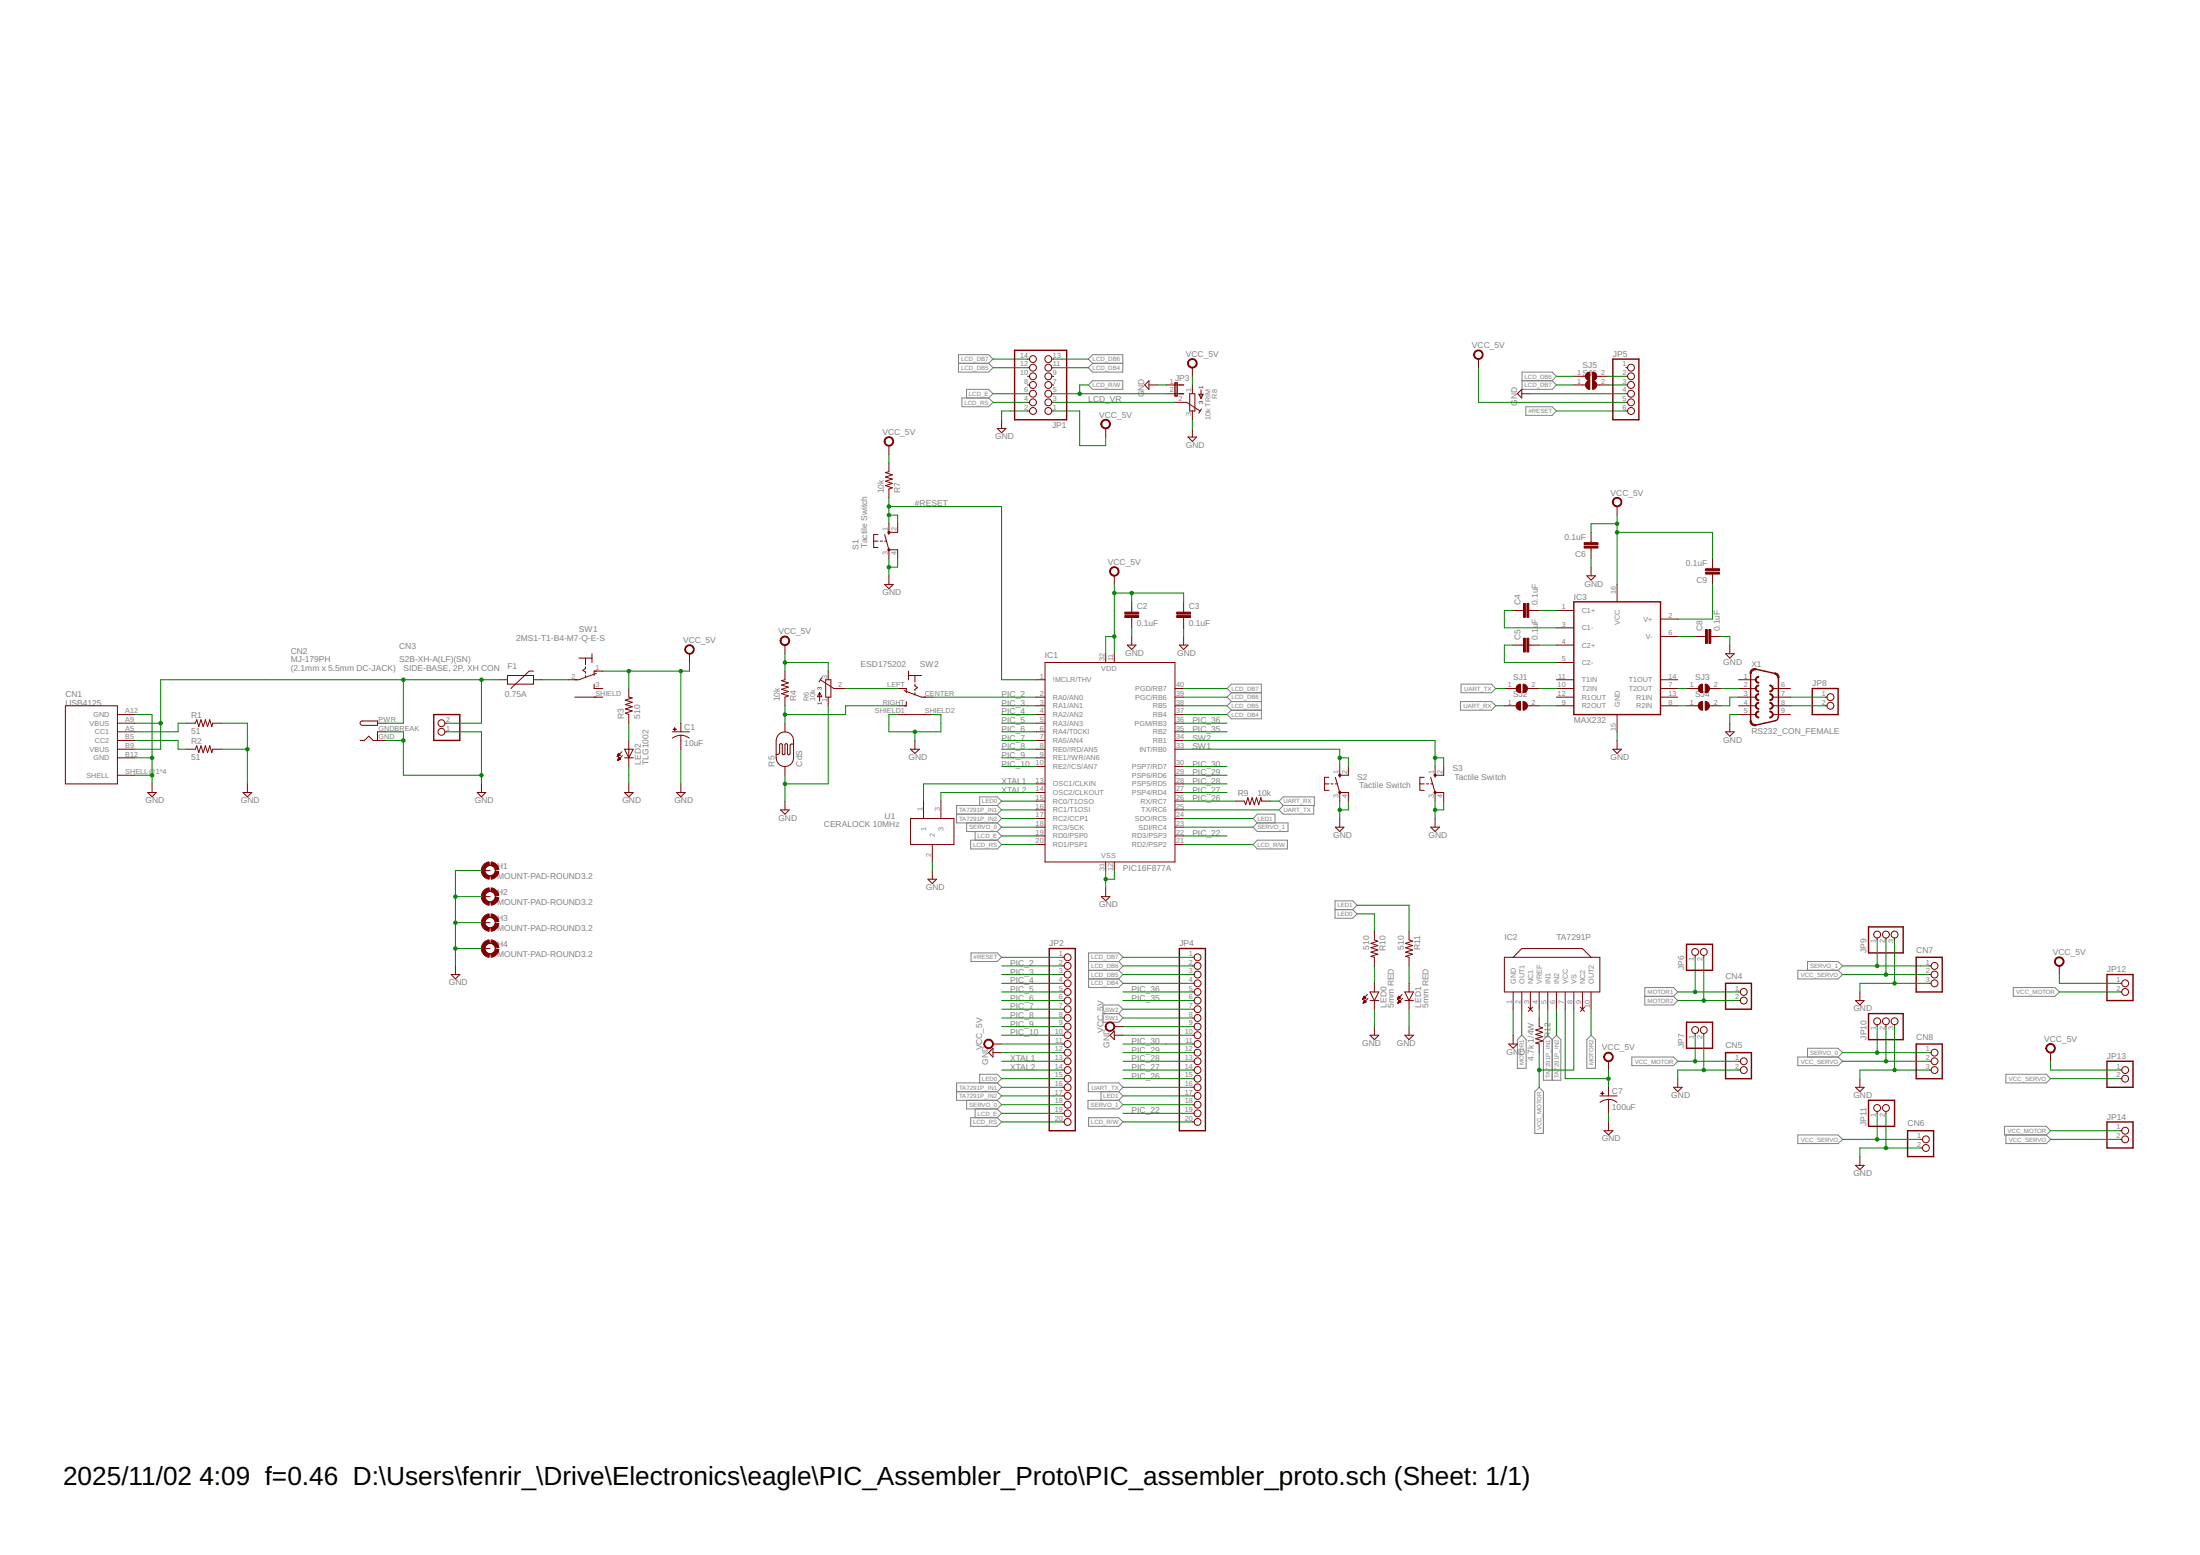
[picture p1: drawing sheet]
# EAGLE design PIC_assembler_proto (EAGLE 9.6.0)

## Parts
C1  10uF  CPOL-USE2.5-7  [E2,5-7]
C2  0.1uF  C-EU050-025X075  [C050-025X075]
C3  0.1uF  C-EU050-025X075  [C050-025X075]
C4  0.1uF  C-EU050-025X075  [C050-025X075]
C5  0.1uF  C-EU050-025X075  [C050-025X075]
C6  0.1uF  C-EU050-025X075  [C050-025X075]
C7  100uF  CPOL-USE2.5-7  [E2,5-7]
C8  0.1uF  C-EU050-025X075  [C050-025X075]
C9  0.1uF  C-EU050-025X075  [C050-025X075]
CN1  USB4125  [USB4215]
CN2  MJ-179PH  DCBARREL  [DCJACK_2MM_THIN_18742]
CN3  S2B-XH-A(LF)(SN)  B2B-XH-A  [B2B-XH-A]
CN4  S2B-XH-A  [S2B-XH-A]
CN5  S2B-XH-A  [S2B-XH-A]
CN6  S2B-XH-A  [S2B-XH-A]
CN7  S3B-XH-A  [S3B-XH-A]
CN8  S3B-XH-A  [S3B-XH-A]
F1  0.75A  PTCPTH  [PTC]
H1  MOUNT-PAD-ROUND3.2  [3,2-PAD]
H2  MOUNT-PAD-ROUND3.2  [3,2-PAD]
H3  MOUNT-PAD-ROUND3.2  [3,2-PAD]
H4  MOUNT-PAD-ROUND3.2  [3,2-PAD]
IC1  PIC16F877A  PIC16F877P  [DIL40]
IC2  TA7291P  [SIL10]
IC3  MAX232  MAX232PTH  [DIL16]
JP1  PINHD-2X7  [2X07]
JP2  PINHD-1X20  [1X20]
JP3  JUMPER-2PTH  [1X02]
JP4  PINHD-1X20  [1X20]
JP5  PINHD-1X6/90  [1X06/90]
JP6  PINHD-1X2  [1X02]
JP7  PINHD-1X2  [1X02]
JP8  PINHD-1X2  [1X02]
JP9  PINHD-1X3  [1X03]
JP10  PINHD-1X3  [1X03]
JP11  PINHD-1X2  [1X02]
JP12  PINHD-1X2  [1X02]
JP13  PINHD-1X2  [1X02]
JP14  PINHD-1X2  [1X02]
LED0  5mm RED  LED5MM  [LED5MM]
LED1  5mm RED  LED5MM  [LED5MM]
LED2  TLG1002  LEDCHIPLED_0805  [CHIPLED_0805]
R1  51  R-US_R0603  [R0603]
R2  51  R-US_R0603  [R0603]
R3  510  R-US_0207/10  [0207/10]
R4  10k  R-US_0207/10  [0207/10]
R5  CdS  PHOTOCELLPTH  [PHOTOCELL]
R6  10k  3362P  [3362P]
R7  10k  R-US_0207/10  [0207/10]
R8  10k TRIM  3362P  [3362P]
R9  10k  R-US_0207/10  [0207/10]
R10  510  R-US_0207/10  [0207/10]
R11  510  R-US_0207/10  [0207/10]
R12  4.7k 1/4W  R-US_0207/10  [0207/10]
S1  Tactile Switch  10-XX  [B3F-10XX]
S2  Tactile Switch  10-XX  [B3F-10XX]
S3  Tactile Switch  10-XX  [B3F-10XX]
SJ1  SJ  [SJ]
SJ2  SJ  [SJ]
SJ3  SJ  [SJ]
SJ4  SJ  [SJ]
SJ5  SJ  [SJ]
SJ6  SJ  [SJ]
SW1  2MS1-T1-B4-M7-Q-E-S  [2MS1-T1-B4-M7-Q-E-S]
SW2  ESD175202  [ESD175202]
U1  CERALOCK 10MHz  CERALOCK  [CERALOCK]
X1  RS232_CON_FEMALE  DB9FEMALE  [DB9]

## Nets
#RESET: IC1.1(\!MCLR/THV) JP2.1 JP5.6 R7.1 S1.1(S) S1.2(S1)
GND: C1.- C2.2 C3.2 C6.1 C7.- C8.2 CN1.A12(GND) CN1.B12(GND) CN1.SHELL@1(SHELL) CN1.SHELL@2(SHELL) CN1.SHELL@3(SHELL) CN1.SHELL@4(SHELL) CN2.GND CN2.GNDBREAK CN3.1 CN5.2 CN6.2 CN7.3 CN8.3 H1.B3,2(MOUNT) H2.B3,2(MOUNT) H3.B3,2(MOUNT) H4.B3,2(MOUNT) IC1.12(VSS) IC1.31(VSS) IC2.1(GND) IC3.15(GND) JP1.2 JP2.12 JP3.1 JP4.10 JP5.4 JP7.2 JP9.3 JP10.3 JP11.2 LED0.K(C) LED1.K(C) LED2.C R1.2 R2.2 R5.1 R6.1 R8.3 S1.3(P) S1.4(P1) S2.3(P) S2.4(P1) S3.3(P) S3.4(P1) SW2.SHIELD1 SW2.SHIELD2 U1.2 X1.5
LCD_DB4: IC1.37(RB4) JP1.11 JP4.4
LCD_DB5: IC1.38(RB5) JP1.12 JP4.3
LCD_DB6: IC1.39(PGC/RB6) JP1.13 JP4.2 SJ5.1
LCD_DB7: IC1.40(PGD/RB7) JP1.14 JP4.1 SJ6.1
LCD_E: IC1.19(RD0/PSP0) JP1.6 JP2.19
LCD_R/W: IC1.21(RD2/PSP2) JP1.5 JP3.2 JP4.20
LCD_RS: IC1.20(RD1/PSP1) JP1.4 JP2.20
LCD_VR: JP1.3 R8.2
LED0: IC1.15(RC0/T1OSO) JP2.15 R10.1
LED1: IC1.24(SDO/RC5) JP4.17 R11.1
MOTOR1: CN4.1 IC2.2(OUT1) JP6.1
MOTOR2: CN4.2 IC2.10(OUT2) JP6.2
N$1: JP8.1 X1.7
N$2: SJ3.2 X1.2
N$3: IC3.9(R2OUT) SJ2.2
N$4: R4.1 R5.2 SW2.RIGHT(O2)
N$5: R6.2 SW2.LEFT(O1)
N$6: IC3.8(R2IN) SJ4.1
N$7: F1.P$2 SW1.2(2COMM)
N$8: IC3.10(T2IN) SJ1.2
N$9: JP8.2 X1.8
N$10: IC2.4(VREF) R12.1
N$11: JP5.2 SJ5.2
N$12: IC3.7(T2OUT) SJ3.1
N$13: JP5.3 SJ6.2
N$14: SJ4.2 X1.3
N$15: LED0.A R10.2
N$16: LED1.A R11.2
N$17: C9.1 IC3.2(V+)
N$18: C8.1 IC3.6(V-)
N$20: C5.2 IC3.4(C2+)
N$21: C5.1 IC3.5(C2-)
N$22: C4.1 IC3.3(C1-)
N$23: C4.2 IC3.1(C1+)
N$24: CN1.A9(VBUS) CN1.B9(VBUS) CN2.PWR CN3.2 F1.P$1
N$27: LED2.A R3.1
N$66: CN1.B5(CC2) R2.1
N$67: CN1.A5(CC1) R1.1
PIC_2: IC1.2(RA0/AN0) JP2.2 SW2.CENTER(COMMON)
PIC_3: IC1.3(RA1/AN1) JP2.3
PIC_4: IC1.4(RA2/AN2) JP2.4
PIC_5: IC1.5(RA3/AN3) JP2.5
PIC_6: IC1.6(RA4/T0CKI) JP2.6
PIC_7: IC1.7(RA5/AN4) JP2.7
PIC_8: IC1.8(RE0/\!RD/AN5) JP2.8
PIC_9: IC1.9(RE1/\!WR/AN6) JP2.9
PIC_10: IC1.10(RE2/\!CS/AN7) JP2.10
PIC_22: IC1.22(RD3/PSP3) JP4.19
PIC_26: IC1.26(RX/RC7) JP4.15 R9.1
PIC_27: IC1.27(PSP4/RD4) JP4.14
PIC_28: IC1.28(PSP5/RD5) JP4.13
PIC_29: IC1.29(PSP6/RD6) JP4.12
PIC_30: IC1.30(PSP7/RD7) JP4.11
PIC_35: IC1.35(RB2) JP4.6
PIC_36: IC1.36(PGM/RB3) JP4.5
SERVO_0: CN8.1 IC1.18(RC3/SCK) JP2.18 JP10.1
SERVO_1: CN7.1 IC1.23(SDI/RC4) JP4.18 JP9.1
SW1: IC1.33(INT/RB0) JP4.8 S2.1(S) S2.2(S1)
SW2: IC1.34(RB1) JP4.7 S3.1(S) S3.2(S1)
TA7291P_IN1: IC1.16(RC1/T1OSI) IC2.5(IN1) JP2.16
TA7291P_IN2: IC1.17(RC2/CCP1) IC2.6(IN2) JP2.17
UART_RX: R9.2 SJ2.1
UART_TX: IC1.25(TX/RC6) JP4.16 SJ1.1
VCC_5V: C1.+ C2.1 C3.1 C6.2 C7.+ C9.2 IC1.11(VDD) IC1.32(VDD) IC2.7(VCC) IC3.16(VCC) JP1.1 JP2.11 JP4.9 JP5.5 JP12.1 JP13.1 R3.2 R4.2 R6.3 R7.2 R8.1 SW1.1
VCC_MOTOR: CN5.1 IC2.8(VS) JP7.1 JP12.2 JP14.1 R12.2
VCC_SERVO: CN6.1 CN7.2 CN8.2 JP9.2 JP10.2 JP11.1 JP13.2 JP14.2
XTAL1: IC1.13(OSC1/CLKIN) JP2.13 U1.1
XTAL2: IC1.14(OSC2/CLKOUT) JP2.14 U1.3
Unconnected: IC2.3(NC1) IC2.9(NC2) IC3.11(T1IN) IC3.12(R1OUT) IC3.13(R1IN) IC3.14(T1OUT) JP1.7 JP1.8 JP1.9 JP1.10 JP5.1 SW1.3 SW1.SHIELD X1.1 X1.4 X1.6 X1.9

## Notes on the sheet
- (2.1mm x 5.5mm DC-JACK) | SIDE-BASE, 2P, XH CON

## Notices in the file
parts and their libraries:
SparkFun-PowerIC: Licensing: CC v3.0 Share-Alike You are welcome to use this library for commercial purposes.
